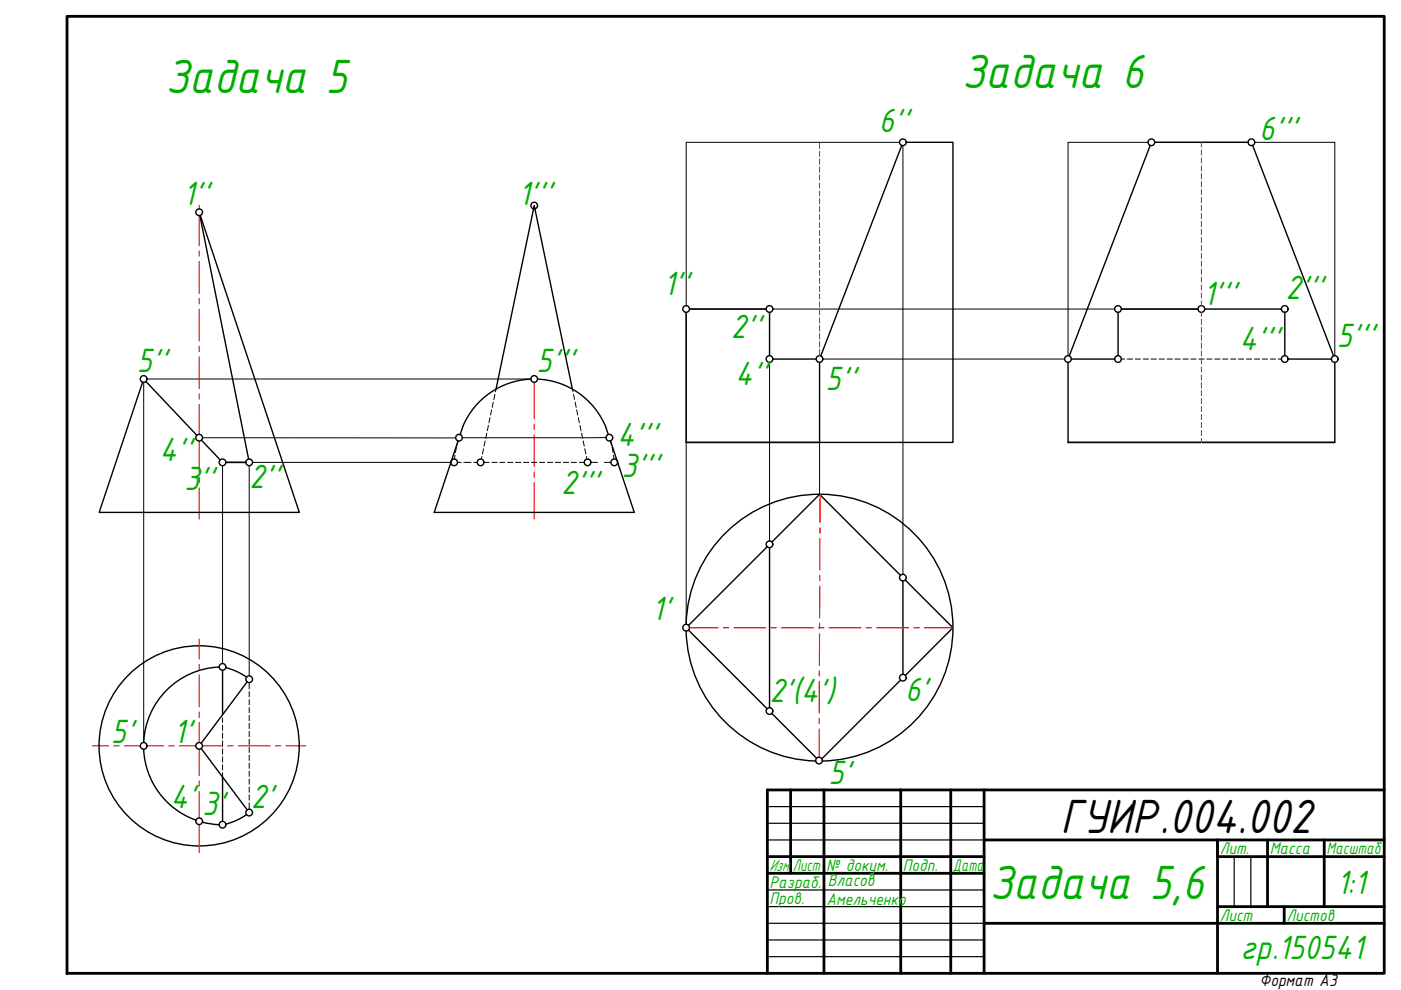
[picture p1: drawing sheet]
<svg xmlns="http://www.w3.org/2000/svg" width="297mm" height="210mm" viewBox="0 0 297 210" stroke-linecap="round" stroke-linejoin="round" font-family="sans-serif">
<!-- layer: 0 -->
<g fill="none" stroke="#000" stroke-width=".59">
<path d="M14.2 3.5h279.3v202.9h-279.3zM167.6 167.5v17.7M174.7 167.5v38.9M191 167.5v38.9M201.6 167.5v38.9M208.6 167.5v38.9M208.6 178.1h84.9M268.7 178.1v14.1M280.8 178.1v14.1M293.5 167.5h-130.8v38.9M162.7 181.6h45.9M162.7 185.2h45.9"/>
<path d="M208.6 195.8h84.9M258.1 192.2h35.4M272.3 192.2v3.6M293.5 181.6h-35.4v-3.5v28.3"/>
</g>
<path d="M162.7 171h45.9M162.7 174.6h45.9M162.7 178.1h45.9M162.7 188.7h45.9M162.7 192.2h45.9M162.7 199.3h45.9M162.7 195.8h45.9M261.7 181.6v10.6M265.2 181.6v10.6M162.7 202.8h45.9" fill="none" stroke="#000" stroke-width=".25"/>
<g fill="none" stroke="#f00" stroke-width=".25">
<path d="M42.2 43.6v.7M42.2 45.7v6.4M42.2 53.2v1.1M42.2 55.4v6.8M42.2 63.3v1.1M42.2 65.5v6.8M42.2 73.4v1.1M42.2 75.6v6.8M42.2 83.5v1.1M42.2 85.8v6.3M42.2 93.5v6.6M113.3 81.1v7.7"/>
<path d="M113.3 90v1.1M113.3 92.2v6.7M42.2 101.2v1.2M42.2 103.5v6.6M113.3 100.1v1.1M113.3 102.3v7.8M173.8 114.2v6.7M173.8 111.9v1.1M173.9 104.8l-.1 6M42.2 135.5v4.2M146.2 133.1h6M153.4 133.1h1.1"/>
<path d="M155.6 133.1h6.7M163.5 133.1h1.1M165.7 133.1h6.7M173.6 133.1h1.1M173.8 134.4l-.1 6.7M173.8 132.1v1.2M173.8 124.3v6.7M173.8 122v1.1M175.8 133.1h6.7M183.6 133.1h1.2M185.9 133.1h6.7M193.8 133.1h1.1"/>
<path d="M196 133.1h6M19.6 158.2h3.4M24.1 158.2h1.1M26.4 158.2h3.3M31.2 158.2h3.5M35.8 158.2h1.1M38 158.2h3.5M42.2 140.9v1.1M42.2 143.1v6.8M42.2 151v1.1M42.2 153.2v4.2M42.2 158.8v5.7"/>
<path d="M43 158.2h4.2M48.3 158.2h1.1M50.5 158.2h6.8M58.4 158.2h1.1M60.6 158.2h4.3M173.7 152.3v1.2M173.7 154.6v6M173.7 142.2v1.2M173.7 144.5v6.7M42.2 165.6v1.1M42.2 167.8v5.6M42.2 174.8v6"/>
</g>
<!-- layer: 0 -->
<g fill="none" stroke="#000" stroke-width=".3">
<path d="M191.2 30.8l-17.2 44.7M192.1 30.2h9.9v63.6h-56.5v-27.6M243.9 30.8l-17.2 44.7M244.8 30.2h19.8M265.6 30.8l17.2 44.7M42.4 45.7l10.3 51.7M42.5 45.7l21 62.9h-42.5l9.2-27.6M146.2 65.5h16.2M163.2 66.2v9.2M163.9 76.1h9.2M173.8 76.8v17h-28.3M226.4 76.8v17h56.6v-17"/>
<path d="M227.1 76.1h9.3M237.1 66.2v9.2M237.8 65.5h16.2M255.4 65.5h16.3M272.4 66.1v9.3M273.1 76.1h9.2M31 80.9l10.7 11.4M42.7 93.3l4 4.2M47.9 98h4.2M97.1 93.5l-5 15.1h42.4l-5.1-15.1M98.1 90.4l-.5 1.8M112.6 80.4a16.4 16.4 0 0 0-14.5 10"/>
<path d="M114 80.4a16.4 16.4 0 0 1 14.4 10M121.4 82.5l-8.1-38.9-8.1 38.9M128.4 90.4l.6 1.8M226.4 93.8h56.6M162.7 115.9l-16.7 16.7M163.2 116.1v34M163.6 114.9l10.2-10.1 17.1 17.2M145.5 133.8a28.3 28.3 0 0 0 27.4 27.6M145.5 132.4a28.3 28.3 0 0 1 28.5-27.6 28.3 28.3 0 0 1 28 28.1 28.3 28.3 0 0 1-27.7 28.5M146 133.6l16.7 16.7M191.4 123.2v19.8M191.9 123l10.1 10.1-10.1 10.1"/>
<path d="M30.5 158.8a16.7 16.7 0 0 0 11.1 15.1M42.7 158.7l9.7 13M46.5 141.4a16.7 16.7 0 0 0-16 16M47.2 142.1v9.4M47.9 141.6l2.6 .9 1.8 1.1M52.4 144.6l-9.7 13M163.6 151.3l9.6 9.5M190.9 144.2l-16.6 16.7M42.9 174.3l3.6 .6M47.2 164.8v9.4M52.3 172.7l-2.4 1.4-2 .6"/>
<circle cx="191.4" cy="30.2" r=".71"/>
<circle cx="244.1" cy="30.2" r=".71"/>
<circle cx="265.3" cy="30.2" r=".71"/>
<circle cx="42.2" cy="45" r=".71"/>
<circle cx="113.3" cy="43.6" r=".71"/>
<circle cx="145.5" cy="65.5" r=".71"/>
<circle cx="163.1" cy="76.1" r=".71"/>
<circle cx="163.1" cy="65.5" r=".71"/>
<circle cx="173.8" cy="76.1" r=".71"/>
<circle cx="226.4" cy="76.1" r=".71"/>
<circle cx="237" cy="65.5" r=".71"/>
<circle cx="237" cy="76.1" r=".71"/>
<circle cx="254.7" cy="65.5" r=".71"/>
<circle cx="272.4" cy="65.5" r=".71"/>
<circle cx="272.4" cy="76.1" r=".71"/>
<circle cx="283" cy="76.1" r=".71"/>
<circle cx="30.5" cy="80.4" r=".71"/>
<circle cx="42.2" cy="92.8" r=".71"/>
<circle cx="47.2" cy="98" r=".71"/>
<circle cx="52.8" cy="98" r=".71"/>
<circle cx="96.3" cy="98" r=".71"/>
<circle cx="97.3" cy="92.8" r=".71"/>
<circle cx="101.9" cy="98" r=".71"/>
<circle cx="113.3" cy="80.4" r=".71"/>
<circle cx="124.6" cy="98" r=".71"/>
<circle cx="129.2" cy="92.8" r=".71"/>
<circle cx="130.2" cy="98" r=".71"/>
<circle cx="163.1" cy="115.4" r=".71"/>
<circle cx="145.5" cy="133.1" r=".71"/>
<circle cx="191.4" cy="122.5" r=".71"/>
<circle cx="30.5" cy="158.1" r=".71"/>
<circle cx="42.2" cy="158.1" r="21.2"/>
<circle cx="42.2" cy="158.1" r=".71"/>
<circle cx="47.2" cy="141.4" r=".71"/>
<circle cx="52.8" cy="144" r=".71"/>
<circle cx="163.1" cy="150.8" r=".71"/>
<circle cx="191.4" cy="143.7" r=".71"/>
<circle cx="42.2" cy="174.1" r=".71"/>
<circle cx="47.2" cy="174.9" r=".71"/>
<circle cx="52.8" cy="172.3" r=".71"/>
<circle cx="173.6" cy="161.3" r=".71"/>
</g>
<g fill="none" stroke="#000" stroke-width=".21">
<path d="M190.7 30.2h-45.2v34.6M191.4 30.9v90.9M243.4 30.2h-17v45.2M244.8 30.2h19.8M266.1 30.2h16.9v45.2M145.5 66.2v66.2M146.2 65.5h16.2M163.2 76.8v37.9M163.9 65.5h72.5M174.5 76.1h51.2M237.8 65.5h16.2M237.8 76.1h.6"/>
<path d="M239 76.1h1.1M240.7 76.1h1.1M242.4 76.1h1.1M244.1 76.1h1.1M245.8 76.1h1.1M247.4 76.1h1.2M249.1 76.1h1.1M250.8 76.1h1.1M252.5 76.1h1.1M254.2 76.1h1.1M255.8 76.1h1.2M257.5 76.1h1.2"/>
<path d="M259.2 76.1h1.1M260.9 76.1h1.1M262.6 76.1h1.1M264.3 76.1h1.1M266 76.1h1.1M267.6 76.1h1.2M269.3 76.1h1.2M271 76.1h.7M30.5 81.1v76.3M31.2 80.4h81.4M43 92.8l53.6 .1M47.2 98.8v41.9"/>
<path d="M52.8 98.8v44.5M53.6 98h42M96.5 96.5l-.1 .8M96.8 94.8l-.3 1.1M97 98h.8M97.1 93.5l-.2 .8M98.3 98h1.6M100.4 98h.8M102.2 96.8l-.1 .6M102.5 95.2l-.2 1.1M102.6 98h1.1M102.9 93.5l-.3 1.1"/>
<path d="M103.2 91.9l-.2 1.1M103.6 90.2l-.3 1.1M103.9 88.6l-.2 1.1M104.2 86.9l-.2 1.1M104.3 98h1.1M104.6 85.3l-.2 1.1M104.9 83.6l-.2 1.1M105.2 82.5l-.2 .6M105.9 98h1.2M107.6 98h1.2M109.3 98h1.2M111 98h1.1"/>
<path d="M112.7 98h1.1M114.4 98h1.1M116.1 98h1.1M117.7 98h1.2M119.4 98h1.2M121.1 98h1.1M121.4 82.5l.1 .6M121.6 83.6l.2 1.1M121.9 85.3l.3 1.1M122.3 86.9l.2 1.1M122.6 88.6l.2 1.1M122.8 98h1.1"/>
<path d="M123 90.2l.2 1.1M123.3 91.9l.2 1M123.6 93.5l.3 1.1M124 95.1l.2 1.1M124.3 96.8l.1 .6M125.3 98h1.4M128.1 98h1.4M128.5 92.8h-30.4M129.4 93.5l.2 .8M129.8 94.8l.2 1.1M130.1 96.5l.1 .8M173.8 93.8v11"/>
<path d="M47.2 152.2v1M47.2 153.7v1.1M47.2 155.4v1.1M47.2 157.1v1.1M47.2 158.8v1.1M52.8 144.7v1.4M52.8 146.6v1.2M52.8 148.3v1.2M52.8 150v1.1M52.8 151.7v1.1M52.8 153.4v1.1M52.8 155.1v1.1"/>
<path d="M52.8 156.7v1.2M52.8 158.4v1.1M47.2 160.5v1.1M47.2 162.2v1.1M47.2 163.8v1M52.8 160.1v1.1M52.8 161.8v1.1M52.8 163.5v1.1M52.8 165.2v1.1M52.8 166.8v1.2M52.8 168.5v1.1M52.8 170.2v1.4"/>
</g>
<g fill="none" stroke="#f00" stroke-width=".21">
<path d="M173.8 30.2v1.3M173.8 32v1.2M173.8 33.7v1.1M173.8 35.4v1.1M173.8 37.1v1.1M173.8 38.8v1.1M254.7 30.2v1M254.7 31.8v1.1M254.7 33.5v1.1M254.7 35.2v1.1M254.7 36.8v1.1M254.7 38.5v1.1"/>
<path d="M173.8 40.4v1.2M173.8 42.1v1.2M173.8 43.8v1.1M173.8 45.5v1.1M173.8 47.2v1.1M173.8 48.9v1.1M173.8 50.5v1.2M173.8 52.2v1.2M173.8 53.9v1.1M173.8 55.6v1.1M173.8 57.3v1.1M173.8 59v1.1"/>
<path d="M254.7 40.2v1.1M254.7 41.9v1.1M254.7 43.6v1.1M254.7 45.2v1.2M254.7 46.9v1.2M254.7 48.6v1.1M254.7 50.3v1.1M254.7 52v1.1M254.7 53.7v1.1M254.7 55.3v1.2M254.7 57v1.2M254.7 58.7v1.1"/>
<path d="M173.8 60.7v1.1M173.8 62.3v1.2M173.8 64v1.1M173.8 65.7v1.1M173.8 67.4v1.1M173.8 69.1v1.1M173.8 70.8v1.1M173.8 72.4v1.2M173.8 74.1v1.3M254.7 60.4v1.1M254.7 62.1v1.1M254.7 63.8v1"/>
<path d="M254.7 66.2v.9M254.7 67.7v1.1M254.7 69.4v1.1M254.7 71v1.2M254.7 72.7v1.1M254.7 74.4v1.1M254.7 76.1v1.1M254.7 77.8v1.1M254.7 79.5v1.1M254.7 81.1v1.2M254.7 82.8v1.1M254.7 84.5v1.1"/>
<path d="M254.7 86.2v1.1M254.7 87.9v1.1M254.7 89.5v1.2M254.7 91.2v1.2M254.7 92.9v.9"/>
</g>
<g font-size="11" fill="#00ad00">
<text x="35.1" y="19.8">Задача 5</text>
<text x="203.9" y="18.7">Задача 6</text>
<text x="209.8" y="190.5">Задача 5,6</text>
</g>
<text font-size="11" x="224.8" y="176.6">ГУИР.004.002</text>
<g font-size="7.7" fill="#00ad00">
<text x="186.3" y="27.9">6''</text>
<text x="267" y="29.6">6'''</text>
<text x="38.9" y="43.5">1''</text>
<text x="109.9" y="43.5">1'''</text>
<text x="140.7" y="62.5">1''</text>
<text x="255.1" y="64.6">1'''</text>
<text x="272.6" y="63.5">2'''</text>
<text x="155" y="71.7">2''</text>
<text x="262.8" y="74.3">4'''</text>
<text x="283.4" y="73.6">5'''</text>
<text x="29" y="78.8">5''</text>
<text x="113.8" y="78.8">5'''</text>
<text x="155.8" y="81.7">4''</text>
<text x="175.1" y="82.8">5''</text>
<text x="130.8" y="94.5">4'''</text>
<text x="33.8" y="97.8">4''</text>
<text x="131.8" y="101.2">3'''</text>
<text x="39" y="104">3''</text>
<text x="52.8" y="103.5">2''</text>
<text x="119" y="104.8">2'''</text>
<text x="138.2" y="131.5">1'</text>
<text x="163.1" y="148.8">2'(4')</text>
<text x="191.9" y="148.7">6'</text>
<text x="23.5" y="157.5">5'</text>
<text x="36.8" y="157.5">1'</text>
<text x="175.6" y="166.1">5'</text>
<text x="36.2" y="171.3">4'</text>
<text x="42.9" y="172.7">3'</text>
<text x="53.2" y="171.4">2'</text>
<text x="283.4" y="189.6">1:1</text>
<text x="263" y="203.4">гр.150541</text>
</g>
<g font-size="3.8" fill="#00ad00">
<text x="163.2" y="184.7">Изм.</text>
<text x="168.1" y="184.7">Лист</text>
<text x="175.2" y="184.7">№ докум.</text>
<text x="191.4" y="184.7">Подп.</text>
<text x="202" y="184.7">Дата</text>
<text x="258.6" y="181.1">Лит.</text>
<text x="269.2" y="181.1">Масса</text>
<text x="281.2" y="181.1">Масштаб</text>
<text x="163.2" y="188.2">Разраб.</text>
<text x="163.2" y="191.7">Пров.</text>
<text x="175.2" y="191.8">Амельченко</text>
<text x="175.5" y="188">Власов</text>
<text x="258.6" y="195.3">Лист</text>
<text x="272.8" y="195.3">Листов</text>
</g>
<text font-size="3.8" x="267" y="209">Формат А3</text>
</svg>
